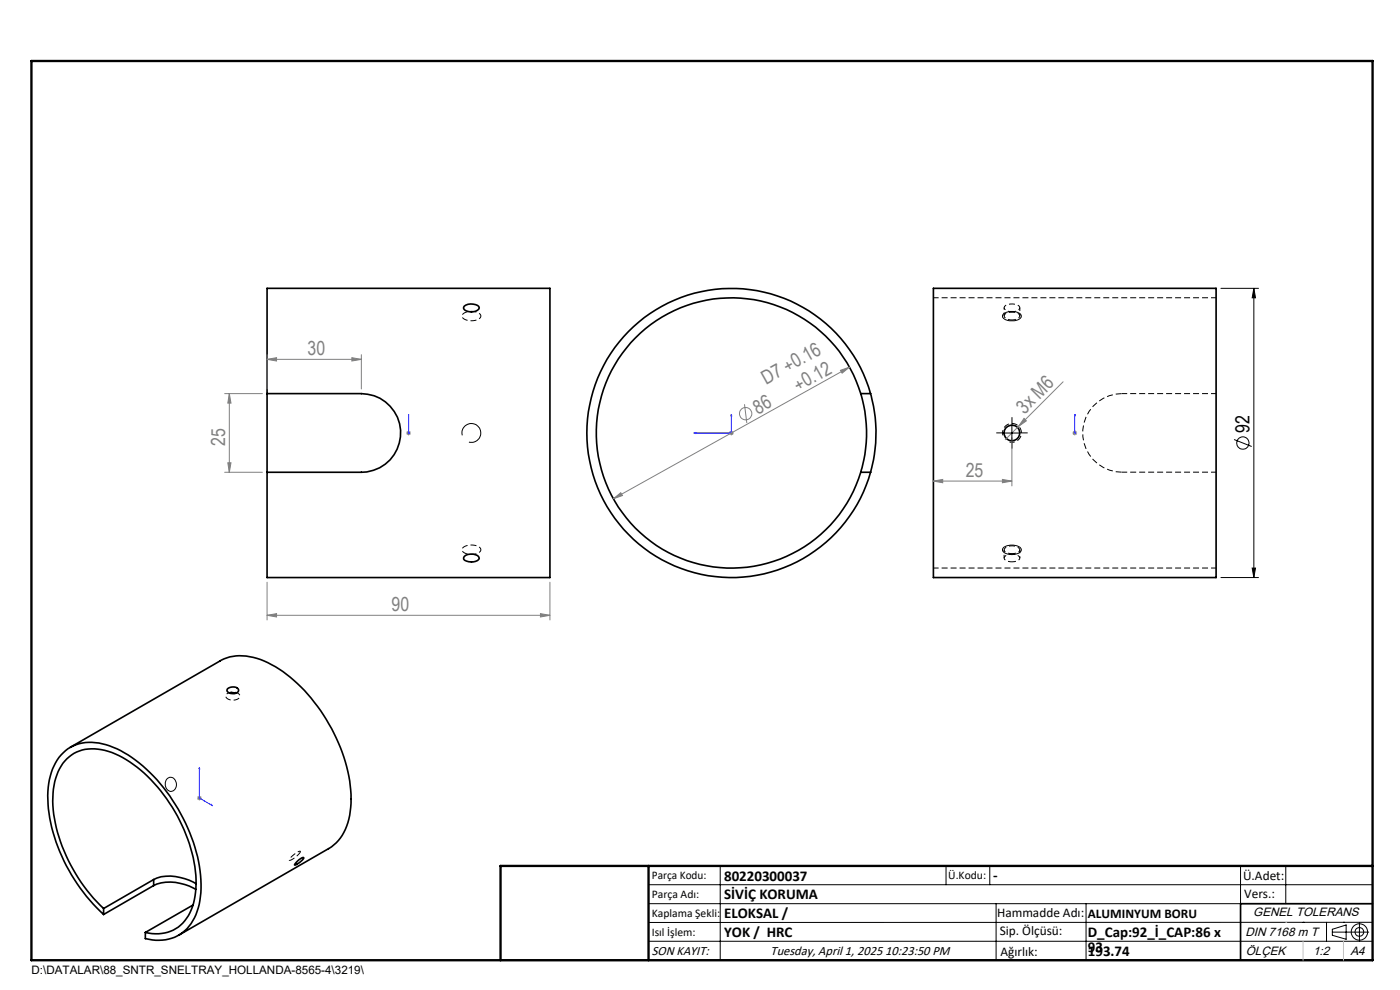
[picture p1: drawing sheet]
<svg xmlns="http://www.w3.org/2000/svg" width="297mm" height="210mm" viewBox="0 0 297 210" stroke-linecap="round" stroke-linejoin="round" font-family="sans-serif">
<g fill="none" stroke="#000" stroke-width=".35">
<path d="M98.5 64.9a2.62 2.62 0 0 1 3.1 .1l.1 .3a2.12 2.12 0 0 1-3.3 .2zM198 61.2h60v61.3h-60zM56.7 83.5v-22.3h60v61.3h-60v-22.3M56.7 83.5h20a8.3 8.3 0 0 1 8.3 8.3 8.3 8.3 0 0 1-8.3 8.4h-20M56.7 83.5v16.7M182.6 83.5a28.7 28.7 0 0 0-44.1-15 28.7 28.7 0 0 0 0 46.6 28.7 28.7 0 0 0 44.1-14.9M182.6 83.5a28.7 28.7 0 0 1 0 16.7M182.6 83.5h2.1M184.7 83.5a30.7 30.7 0 0 0-47.2-16.7 30.7 30.7 0 0 0 0 50.1 30.7 30.7 0 0 0 47.2-16.7M184.7 83.5a30.3 30.3 0 0 1 0 16.7M98.5 118a2.42 2.42 0 0 1 3.1 .1l.1 .3a2.09 2.09 0 0 1-2.7 .6l-.6-.4zM182.6 100.2h2.1"/>
<path d="M14.9 158.5l31.8-18.3a10.3 10.3 0 0 1 9.4 0 31.1 31.1 0 0 1 13.7 13.4 31.3 31.3 0 0 1 4.6 17.7 10.6 10.6 0 0 1-4.7 8.7l-31.8 18.4M48.3 146.1a1.57 1.57 0 0 1 2.3 .3 1.41 1.41 0 0 1-2.4 .2zM48.8 147h1.3M22 194a36.4 36.4 0 0 1-11.8-24.3 12.7 12.7 0 0 1 3.7-10.5 9.4 9.4 0 0 1 9.3-1 29.1 29.1 0 0 1 14 12.5 31.9 31.9 0 0 1 5.3 19.5 10.2 10.2 0 0 1-5.5 8.6 10 10 0 0 1-6.2 .3v-1.3M22 192.7a34.4 34.4 0 0 1-10.8-22.7 12.5 12.5 0 0 1 3-9 8.3 8.3 0 0 1 8.8-1.6 26.3 26.3 0 0 1 12.9 10.9 31 31 0 0 1 5.7 18.1 10 10 0 0 1-4.8 8.9 8.9 8.9 0 0 1-6 .5M22 192.7v1.3M32.6 187.8a9.9 9.9 0 0 1 9 .9M32.6 186.6a9.4 9.4 0 0 1 8.4 .5l.6 .4M32.6 187.8l-10.6 6.2M32.6 186.6l-10.6 6.1M32.6 186.6v1.2M41 192l-10.2 5.8"/>
<path d="M63.1 182.6l1-.6 .3-.1a2.92 2.92 0 0 1-1.9 1.6zM291.2 191.7h-28v12M106.2 203.7h185"/>
<circle cx="214.7" cy="91.8" r="1.67"/>
</g>
<path d="M214.7 66.1a1.47 1.47 0 0 0 1.6-.9 2.43 2.43 0 0 0-3.2-.2l-.1 .3a1.44 1.44 0 0 0 1.7 .8M214.7 67.9a1.47 1.47 0 0 0 1.6-1 2.44 2.44 0 0 0-3.2-.2l-.1 .3a1.44 1.44 0 0 0 1.7 .9M214.7 119.2a1.45 1.45 0 0 0 1.6-.9 2.24 2.24 0 0 0-3.2-.2l-.1 .3a1.4 1.4 0 0 0 1.7 .8M214.7 117.4a1.45 1.45 0 0 0 1.6-.8 2.24 2.24 0 0 0-3.2-.2l-.1 .3a1.4 1.4 0 0 0 1.7 .7" fill="none" stroke="#000" stroke-width=".21" stroke-dasharray="1.3 .6" stroke-dashoffset=".4" stroke-linecap="butt"/>
<path d="M258 63.2h-60M214.2 93.8a2 2 0 0 0 2.5-1.8 2 2 0 0 0-2.2-2.2 2 2 0 0 0-1.7 2.5M258 83.5h-20M238 100.2h20M198 120.5h60" fill="none" stroke="#000" stroke-width=".21" stroke-dasharray="1.3 .6" stroke-dashoffset=".2" stroke-linecap="butt"/>
<path d="M238 83.5a8.3 8.3 0 0 0-8.3 8.3 8.3 8.3 0 0 0 8.3 8.4" fill="none" stroke="#000" stroke-width=".21" stroke-dasharray="1.3 .6" stroke-dashoffset="-.1" stroke-linecap="butt"/>
<path d="M213 65.3v1.7M216.3 67v-1.7M213 116.7v1.7M216.3 118.4v-1.7" fill="none" stroke="#000" stroke-width=".21" stroke-dasharray="1.3 .6" stroke-dashoffset=".9" stroke-linecap="butt"/>
<g fill="none" stroke="#808080" stroke-width=".21">
<path d="M56.7 76.2l2-.3v.7zM56.7 75.2v7.3M56.7 76.2h20M74.6 75.9l2.1 .3-2.1 .4zM76.7 75.2v7.3M178.3 78.6l1.9-.7-1.6 1.3zM180.2 77.9l-50.1 27.9M47.7 83.5h8M48.3 98.2h.7l-.4 2zM48.6 83.5l.4 2h-.7zM48.6 83.5v16.7M86.1 91.9h1.1"/>
<path d="M86.3 91.5l.7 .7M86.7 91.4v.9M87 91.5l-.7 .7M154.7 91.9h1M154.8 91.5l.7 .7M155.2 91.4v.9M155.5 91.5l-.7 .7M157.9 85.8l.5 3.9M214.7 92.8v10.3M217.2 88.8l.5 .5-1.6 1.1zM225.5 81l-12.2 12.3M227.5 91.9h1"/>
<path d="M227.6 91.5l.8 .7M228 91.4v.9M228.4 91.5l-.8 .7M47.7 100.2h8M130.1 105.8l1.6-1.3 .3 .6zM198 102.1l2-.4v.7zM198 102.1h16.7M212.7 101.7l2 .4-2 .3zM56.7 130.5l2-.3v.7zM56.7 123.5v8M56.7 130.5h60M114.7 130.2l2 .3-2 .4z"/>
<path d="M116.7 123.5v8M41.8 169.3h1M41.9 168.9l.8 .7M42.3 168.8v1M42.7 168.9l-.8 .7"/>
<circle cx="158.2" cy="87.8" r="1.31"/>
</g>
<g fill="none" stroke="#000" stroke-width=".21">
<path d="M212.9 66.6a3 3 0 0 1 3.7 .2 1.13 1.13 0 0 1-1.2 1.2 2.42 2.42 0 0 1-2.7-.8zM259 61.2h8M266 61.2l.3 2h-.7zM266 61.2v61.3M98.1 92.3a1.99 1.99 0 0 1 1.7-2.5 1.99 1.99 0 0 1 2.2 2.2 1.99 1.99 0 0 1-2.5 1.8M213 91.9h3.3M214.7 90.2v3.3M261.8 93.2l3.7 1.5M212.9 116.1a2.95 2.95 0 0 1 3.7 .3v.1a1.53 1.53 0 0 1-1.8 1.1 1.88 1.88 0 0 1-2.1-1zM259 122.5h8M265.6 120.5h.7l-.3 2zM35.4 165.2a1.16 1.16 0 0 1 1.3-.2 1.16 1.16 0 0 1 .7 1.1 1.22 1.22 0 0 1-.4 1.4 1.22 1.22 0 0 1-1.5 0l-.4-.9v-.6z"/>
<path d="M137.6 187.7h153.6M137.6 191.7h153.6M137.6 199.7h153.6M152.8 183.7v20M200.7 183.7v4M210 183.7v4M211.3 191.7v12M230.4 191.7v12M263.2 183.7v20M272.8 183.7v8M276.4 195.6h.1M281.4 195.6v4.1"/>
<path d="M282.6 197.7h7.8M282.6 197.1l3-.9v3l-3-.8zM285 195.6h.1M288.4 195.8v3.8M291.2 195.6l-153.6 .1"/>
<circle cx="263.7" cy="94" r="1.31"/>
<circle cx="288.4" cy="197.7" r="1.74"/>
<circle cx="288.4" cy="197.7" r=".93"/>
</g>
<g fill="none" stroke="#00f" stroke-width=".21">
<path d="M86.7 87.8v.5v-.5M86.7 91.7v.3zM86.7 91.9h.1M86.7 87.8v4.1M147.2 91.9l.4-.2v.3zM155.2 87.8l.1 .5h-.2zM155.2 87.8v4.1h-8M228 87.8v.5v-.5M228 91.7v.3zM228 91.9h.1M228 87.8v4.1M42.3 162.8l.1 .3-.2-.1z"/>
<path d="M42.3 162.8v6.5l2.8 1.6M44.8 170.7l.3 .2-.3-.1z"/>
</g>
<path d="M50.5 147a1.82 1.82 0 0 0-2.6 .6 1.76 1.76 0 0 0 2.6 .6l.2-.1a.62 .62 0 0 0-.2-1.1" fill="none" stroke="#000" stroke-width=".21" stroke-dasharray="1.3 .6" stroke-dashoffset=".7" stroke-linecap="butt"/>
<path d="M63.6 180.9l.1-.3a2.78 2.78 0 0 0-2.1 1.4l-.2 .4a2.78 2.78 0 0 0 2.1-1.3l.1-.2" fill="none" stroke="#000" stroke-width=".21" stroke-dasharray="1.3 .6" stroke-dashoffset=".3" stroke-linecap="butt"/>
<path d="M102 67a2.17 2.17 0 0 0-2.7-.9l-.5 .2a.79 .79 0 0 0-.8 .7 .79 .79 0 0 0 .8 .8 2.72 2.72 0 0 0 3.2-.7v-.1M102 116.6a2.17 2.17 0 0 0-2.7-.9l-.5 .1a.79 .79 0 0 0-.8 .8 .79 .79 0 0 0 .8 .8 2.72 2.72 0 0 0 3.2-.7v-.1" fill="none" stroke="#000" stroke-width=".21" stroke-dasharray="1.3 .6" stroke-dashoffset=".6" stroke-linecap="butt"/>
<path d="M213 91.8h-1.7M214.7 90.2v-1.7M214.7 93.5v1.7M216.3 91.8h1.7" fill="none" stroke="#000" stroke-width=".21" stroke-dasharray="15.2 1.3 1.3 1.3" stroke-linecap="butt"/>
<path d="M6.7 12.9h284.5v190.8h-284.5zM137.6 183.7v20M291.2 183.7h-185v20" fill="none" stroke="#000" stroke-width=".5"/>
<path d="M272.8 195.6h.1M276.4 199.7v4M285 199.7v4" fill="none" stroke="#c0c0c0" stroke-width=".21"/>
<g fill="#00f">
<path d="M155.2 87.8l.1 .5h-.2zM147.2 91.9l.4-.2v.3z"/>
<path d="M86.7 87.8v.5zM86.7 91.7v.3z"/>
<path d="M44.8 170.7l.3 .2-.3-.1zM42.3 162.8l.1 .3-.2-.1z"/>
<path d="M228 87.8v.5zM228 91.7v.3z"/>
</g>
<path d="M266 61.2l.3 2h-.7zM265.6 120.5h.7l-.3 2z" fill="#000"/>
<g fill="#808080">
<path d="M217.2 88.8l.5 .5-1.6 1.1z"/>
<path d="M130.1 105.8l1.9-.7-.3-.6zM178.3 78.6l.3 .6 1.6-1.3z"/>
<path d="M48.6 83.5l.4 2h-.7zM48.3 98.2h.7l-.4 2z"/>
<path d="M56.7 76.2l2-.3v.7zM74.6 75.9l2.1 .3-2.1 .4zM56.7 130.5l2-.3v.7zM114.7 130.2l2 .3-2 .4zM198 102.1l2-.4v.7zM212.7 101.7l2 .4-2 .3z"/>
</g>
<g font-size="4.1" fill="#808080">
<text x="65.3" y="75.3">30</text>
<text x="162.5" y="81.6" transform="rotate(-29 162.5 81.6)">D7 +0.16</text>
<text x="169.3" y="83.1" transform="rotate(-29 169.3 83.1)">+0.12</text>
<text x="160.7" y="87.9" transform="rotate(-29 160.7 87.9)">86</text>
<text x="217.4" y="87.9" transform="rotate(-45 217.4 87.9)">3x M6</text>
<text x="47.8" y="94.6" transform="rotate(-90 47.8 94.6)">25</text>
<text x="204.9" y="101.1">25</text>
<text x="83.1" y="129.6">90</text>
</g>
<text font-size="4.1" x="265.1" y="91.8" transform="rotate(-90 265.1 91.8)">92</text>
<g font-size="3.2">
<text x="153.6" y="190.8">SİVİÇ KORUMA</text>
<text x="153.6" y="186.8">80220300037</text>
<text x="210.7" y="186.6">-</text>
<text x="153.6" y="194.8">ELOKSAL /</text>
<text x="153.6" y="198.8">YOK / HRC</text>
<text x="230.8" y="198.7">D_Cap:92_İ_CAP:86 x</text>
<text x="230.8" y="201.9">93</text>
<text x="230.8" y="202.8">193.74</text>
</g>
<g font-size="2.8">
<text x="263.7" y="186.7">Ü.Adet:</text>
<text x="263.9" y="190.5">Vers.:</text>
<text x="211.5" y="194.5">Hammadde Adı:</text>
<text x="230.8" y="194.7">ALUMINYUM BORU</text>
<text x="138.3" y="202.6">SON KAYIT:</text>
<text x="163.5" y="202.6">Tuesday, April 1, 2025 10:23:50 PM</text>
<text x="212.1" y="198.4">Sip. Ölçüsü:</text>
<text x="212.2" y="202.7">Ağırlık:</text>
</g>
<g font-size="2.6">
<text x="265.9" y="194.4">GENEL TOLERANS</text>
<text x="264.2" y="198.5">DIN 7168 m T</text>
<text x="264.3" y="202.6">ÖLÇEK</text>
<text x="278.5" y="202.6">1:2</text>
<text x="286.5" y="202.6">A4</text>
</g>
<g font-size="2.5">
<text x="138.3" y="186.4">Parça Kodu:</text>
<text x="138.3" y="190.5">Parça Adı:</text>
<text x="201.2" y="186.5">Ü.Kodu:</text>
<text x="138.3" y="194.5">Kaplama Şekli:</text>
<text x="138.3" y="198.6">Isıl İşlem:</text>
<text x="6.7" y="206.7">D:\DATALAR\88_SNTR_SNELTRAY_HOLLANDA-8565-4\3219\</text>
</g>
</svg>
